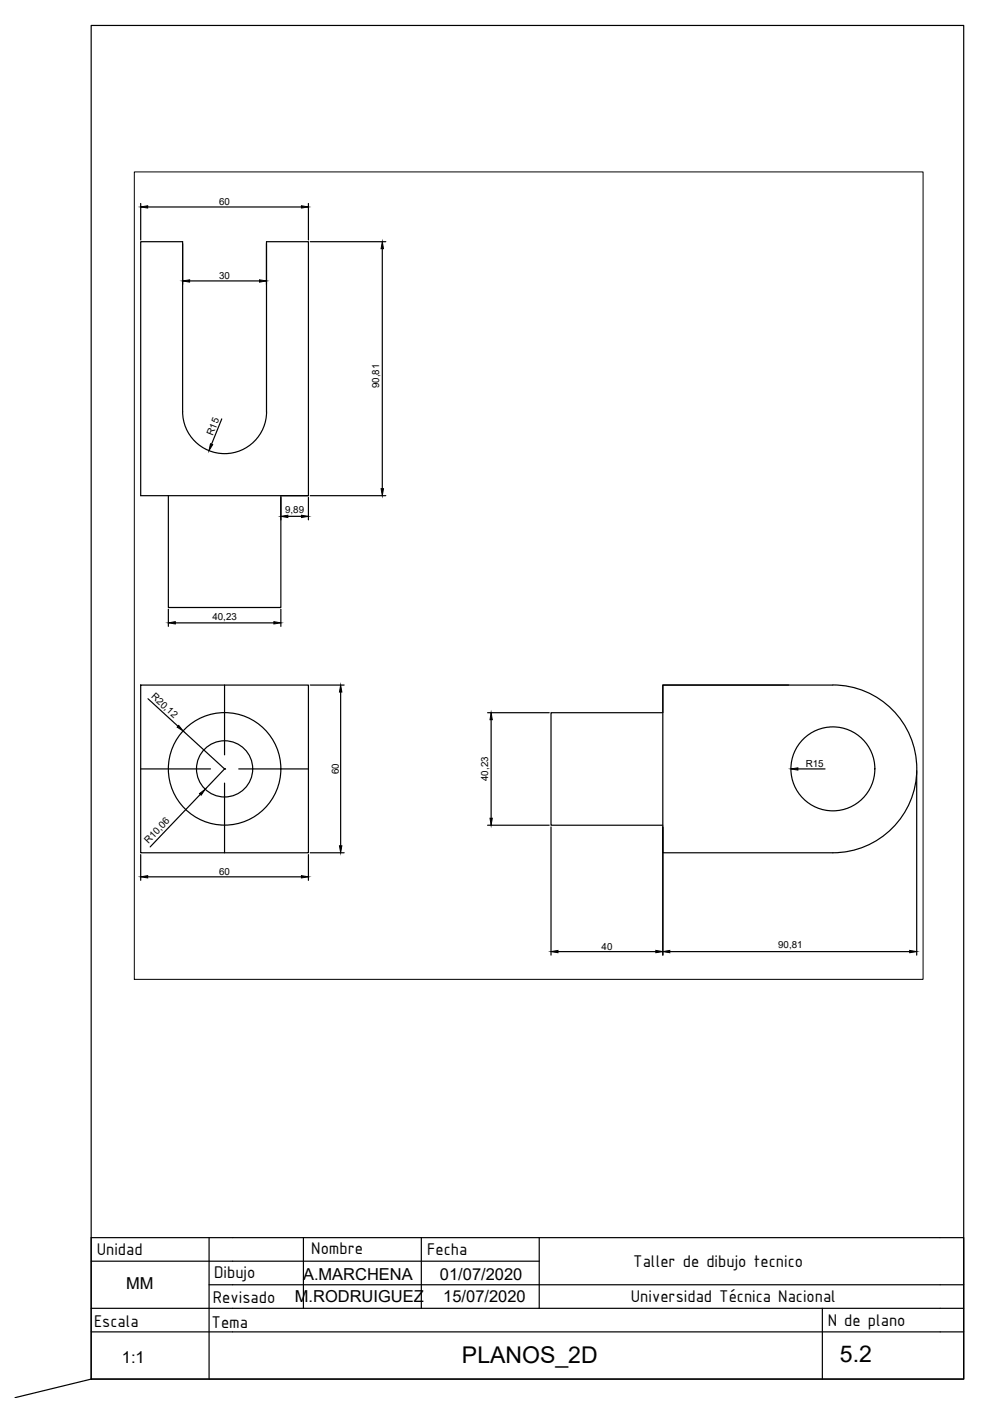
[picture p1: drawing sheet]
<svg xmlns="http://www.w3.org/2000/svg" width="210mm" height="297mm" viewBox="0 0 210 297" stroke-linecap="round" stroke-linejoin="round" font-family="sans-serif">
<!-- layer: 0 -->
<g fill="none" stroke="#000" stroke-width=".25">
<path d="M29.8 51.2h8.9v36.1a8.9 8.9 0 0 0 8.9 8.9 8.9 8.9 0 0 0 8.9-8.9v-36.1h8.9v53.9h-35.6zM35.7 105.1v23.7h23.8v-23.7h5.9M29.8 145.2h35.6v35.6h-35.6zM167.2 145.2h-26.7v5.9h-23.7v23.9h23.7M176.6 145.2h-36.1v35.6h36.1M176.6 145.2a17.8 17.8 0 0 1 17.8 17.8 17.8 17.8 0 0 1-17.8 17.8M19.3 267.4h95M19.3 277.4h180M44.3 272.4h155M44.3 262.4v30M64.3 262.4v15M89.3 262.4v15"/>
<path d="M114.3 262.4v15M199.3 262.4h-180v30l-16.1 3.9M19.3 282.4h180"/>
<circle cx="47.6" cy="163" r="11.9"/>
<circle cx="47.6" cy="163" r="6"/>
<circle cx="176.6" cy="163" r="8.9"/>
</g>
<!-- layer: Ocultas -->
<path d="M47.6 145.2v14.8M29.8 163h14.8M47.6 163h.1M47.6 166v14.8M50.6 163h14.8" fill="none" stroke="#000" stroke-width=".25"/>
<!-- layer: Cotas -->
<g fill="none" stroke="#000" stroke-width=".25">
<path d="M19.3 5.4h185v287h-185zM29.8 43.1v7.8M31.3 43.9h32.6M38.7 51.6v8.7M40.2 59.6h14.8M56.5 51.6v8.7M65.4 43.1v7.8M65.8 51.2h16M81.1 52.7v50.9M47 88.8l-2.1 5.4M59.5 105.5v4.7M61 109.5h2.9"/>
<path d="M65.4 105.5v4.7M65.8 105.1h16M35.7 129.2v3.6M37.2 132.1h20.9M59.5 129.2v3.6M31.4 148.1l6.3 5.9M38.8 155l8.8 8-4.1 4.3M65.8 145.2h7.2M72.2 146.7v32.6M103.4 151.1h13M104.1 152.6v20.9M42.5 168.4l-10.7 11.2"/>
<path d="M103.4 175h13M116.8 175.3v27.2M140.5 175.3v27.2M169.2 163h5.7M194.4 163.4v39.1M29.8 181.2v5.4M31.3 185.9h32.6M65.4 181.2v5.4M65.8 180.8h7.2M118.3 201.8h20.8M142 201.8h50.9"/>
</g>
<g fill="#000" stroke="#000" stroke-width=".21">
<path d="M29.8 43.9l1.5-.3v.5zM38.7 59.6l1.5-.3v.5zM55 59.3l1.5 .3-1.5 .2zM63.9 43.6l1.5 .3-1.5 .2zM81.1 51.2l.2 1.5h-.5zM44.6 94.1l.5 .2-.8 1.2zM59.5 109.5l1.5-.3v.5zM63.9 109.2l1.5 .3-1.5 .2zM80.8 103.6h.5l-.2 1.5zM35.7 132.1l1.5-.3v.5zM58.1 131.8l1.4 .3-1.4 .2zM37.9 153.8l.9 1.2-1.2-.8z"/>
<path d="M72.2 145.2l.3 1.5h-.5zM104.1 151.1l.3 1.5h-.5zM42.3 168.3l1.2-1-.8 1.3zM72 179.3h.5l-.3 1.5zM103.9 173.5h.5l-.3 1.5zM167.7 163l1.5-.2v.5zM29.8 185.9l1.5-.2v.4zM63.9 185.7l1.5 .2-1.5 .2zM116.8 201.8l1.5-.3v.5zM139.1 201.5l1.4 .3-1.4 .2zM140.5 201.8l1.5-.3v.5zM192.9 201.5l1.5 .3-1.5 .2z"/>
</g>
<!-- layer: CajetinLine -->
<path d="M174.4 277.4v15M199.3 272.4h5v20h-185M199.3 262.4h5v10M199.3 277.4h5M199.3 282.4h5" fill="none" stroke="#000" stroke-width=".25"/>
<!-- layer: Cotas -->
<path d="M28.5 36.4h167.2v171.2h-167.2z" fill="none" stroke="#000" stroke-width=".21"/>
<g font-size="4.9">
<text x="97.9" y="289">PLANOS_2D</text>
<text x="178.1" y="288.8">5.2</text>
</g>
<g font-size="3.9">
<text x="20.5" y="266">Unidad</text>
<text x="66" y="265.8">Nombre</text>
<text x="90.6" y="266.1">Fecha</text>
<text x="134.3" y="268.6">Taller de dibujo tecnico</text>
<text x="45.4" y="270.9">Dibujo</text>
<text x="19.9" y="281.3">Escala</text>
<text x="44.9" y="281.5">Tema</text>
<text x="45.1" y="276.3">Revisado</text>
<text x="133.8" y="276.1">Universidad Técnica Nacional</text>
<text x="175.5" y="281.1">N de plano</text>
</g>
<g font-size="3.5">
<text x="26.7" y="273.4">MM</text>
<text x="64.2" y="271.3">A.MARCHENA</text>
<text x="93.3" y="271.4">01/07/2020</text>
<text x="62.5" y="276">M.RODRUIGUEZ</text>
<text x="94" y="276.1">15/07/2020</text>
<text x="25.9" y="289.1">1:1</text>
</g>
<g font-size="2.1">
<text x="46.5" y="43.5">60</text>
<text x="46.5" y="59.2">30</text>
<text x="80.4" y="82.3" transform="rotate(-90 80.4 82.3)">90,81</text>
<text x="45.1" y="92.5" transform="rotate(-68 45.1 92.5)">R15</text>
<text x="60.5" y="108.8">9,89</text>
<text x="45" y="131.4">40,23</text>
<text x="32" y="147.8" transform="rotate(42 32 147.8)">R20,12</text>
<text x="71.8" y="164.2" transform="rotate(-90 71.8 164.2)">60</text>
<text x="103.5" y="165.6" transform="rotate(-90 103.5 165.6)">40,23</text>
<text x="170.8" y="162.6">R15</text>
<text x="31.5" y="178.9" transform="rotate(-46 31.5 178.9)">R10,06</text>
<text x="46.5" y="185.5">60</text>
<text x="127.6" y="201.4">40</text>
<text x="165" y="201.1">90,81</text>
</g>
</svg>
